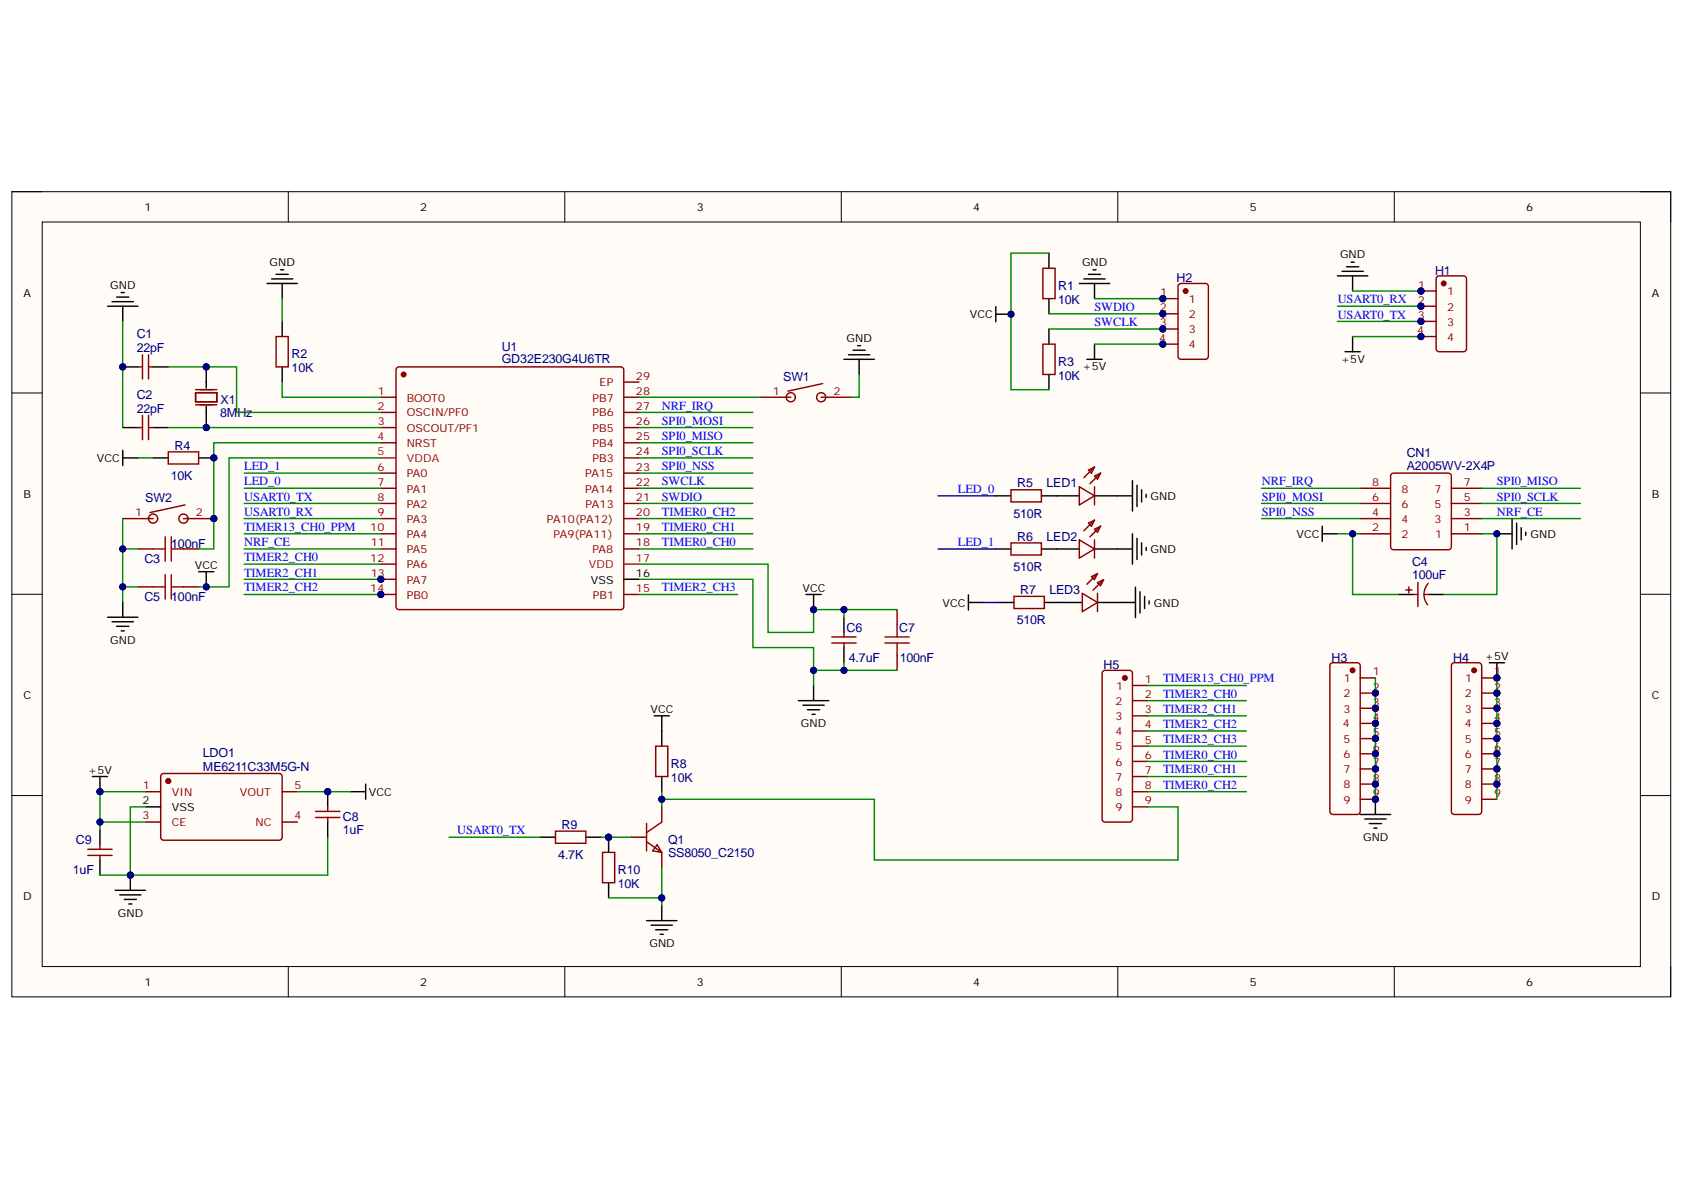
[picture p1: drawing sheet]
# Altium schematic sheet X-Bus.schdoc
size 277 x 134 mm; SheetNumber: 1; SheetTotal: 1

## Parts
C1  22pF  [C0603_L]
C2  22pF  [C0603_L]
C3  100nF  [C0603_L]
C4  100uF  [CAP 2.5*6.3*11.2-H - BK]
C5  100nF  [C0603_L]
C6  4.7uF  [C0603_L]
C7  100nF  [C0603_L]
C8  1uF  [C0603_L]
C9  1uF  [C0603_L]
CN1  A2005WV-2X4P  [NRF24L01_E01]
H1  GP26-2520WV-4P  [HDR2.54-LI-4P]  (value not drawn)
H2  GP26-2520WV-4P  [HDR2.54-LI-4P]  (value not drawn)
H3  PZ254V-11-09P  [HDR2.54-LI-9P]  (value not drawn)
H4  PZ254V-11-09P  [HDR2.54-LI-9P]  (value not drawn)
H5  PZ254V-11-09P  [HDR2.54-LI-9P]  (value not drawn)
LDO1  ME6211C33M5G-N  [ME6211]
LED1  19-217/GHC-YR1S2/3T  [LED 3MM-B]  (value not drawn)
LED2  19-217/GHC-YR1S2/3T  [LED 3MM-G]  (value not drawn)
LED3  19-217/GHC-YR1S2/3T  [LED 3MM-R]  (value not drawn)
Q1  SS8050_C2150  [SS8050]
R1  10K  [R0603_L]
R2  10K  [R0603_L]
R3  10K  [R0603_L]
R4  10K  [R0603_L]
R5  510R  [R0603_L]
R6  510R  [R0603_L]
R7  510R  [R0603_L]
R8  10K  [R0603_L]
R9  4.7K  [R0603_L]
R10  10K  [R0603_L]
SW1  TSA363G25-250B  [YD-3410]  (value not drawn)
SW2  TSA363G25-250B  [YD-3410]  (value not drawn)
U1  GD32E230G4U6TR  [QFN-28_L4.0-W4.0-P0.40-BL-EP]
X1  8MHz  [OSC 5032-8M]

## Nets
+5V: C9.2 H1.4 H2.4 H4.1 H4.2 H4.3 H4.4 H4.5 H4.6 H4.7 H4.8 H4.9 LDO1.1(VIN) LDO1.3(CE)
GND: C1.1 C2.1 C3.2 C4.2 C5.1 C6.2 C7.2 C8.1 C9.1 CN1.1 H1.1 H2.1 H3.1 H3.2 H3.3 H3.4 H3.5 H3.6 H3.7 H3.8 H3.9 LDO1.2(VSS) LED1.2(C) LED2.2(C) LED3.2(C) Q1.2(E) R2.2 R10.1 SW1.2 SW2.1 U1.16(VSS)
VCC: C4.1 C5.2 C6.1 C7.1 C8.2 CN1.2 LDO1.5(VOUT) R1.2 R3.1 R4.2 R7.2 R8.2 U1.5(VDDA) U1.17(VDD)
LED_0: R5.2 U1.7(PA1)
LED_1: R6.2 U1.6(PA0)
NRF_CE: CN1.3 U1.11(PA5)
NRF_IRQ: CN1.8 U1.27(PB6)
SPI0_MISO: CN1.7 U1.25(PB4)
SPI0_MOSI: CN1.6 U1.26(PB5)
SPI0_NSS: CN1.4 U1.23(PA15)
SPI0_SCLK: CN1.5 U1.24(PB3)
SWCLK: H2.3 R3.2 U1.22(PA14)
SWDIO: H2.2 R1.1 U1.21(PA13)
TIMER0_CH0: H5.6 U1.18(PA8)
TIMER0_CH1: H5.7 U1.19(PA9(PA11))
TIMER0_CH2: H5.8 U1.20(PA10(PA12))
TIMER2_CH0: H5.2 U1.12(PA6)
TIMER2_CH1: H5.3 U1.13(PA7)
TIMER2_CH2: H5.4 U1.14(PB0)
TIMER2_CH3: H5.5 U1.15(PB1)
TIMER13_CH0_PPM: H5.1 U1.10(PA4)
USART0_RX: H1.2 U1.9(PA3)
USART0_TX: H1.3 R9.2 U1.8(PA2)
NetC1_2: C1.2 U1.2(OSCIN/PF0) X1.2(OSC2)
NetC2_2: C2.2 U1.3(OSCOUT/PF1) X1.1(OSC1)
NetC3_1: C3.1 R4.1 SW2.2 U1.4(NRST)
NetH5_9: H5.9 Q1.3(C) R8.1
NetLED1_1: LED1.1(A) R5.1
NetLED2_1: LED2.1(A) R6.1
NetLED3_1: LED3.1(A) R7.1
NetQ1_1: Q1.1(B) R9.1 R10.2
NetR2_1: R2.1 U1.1(BOOT0)
NetSW1_1: SW1.1 U1.28(PB7)

Not connected (* = marked no-connect by the designer): LDO1 4(NC); U1 29(EP)
